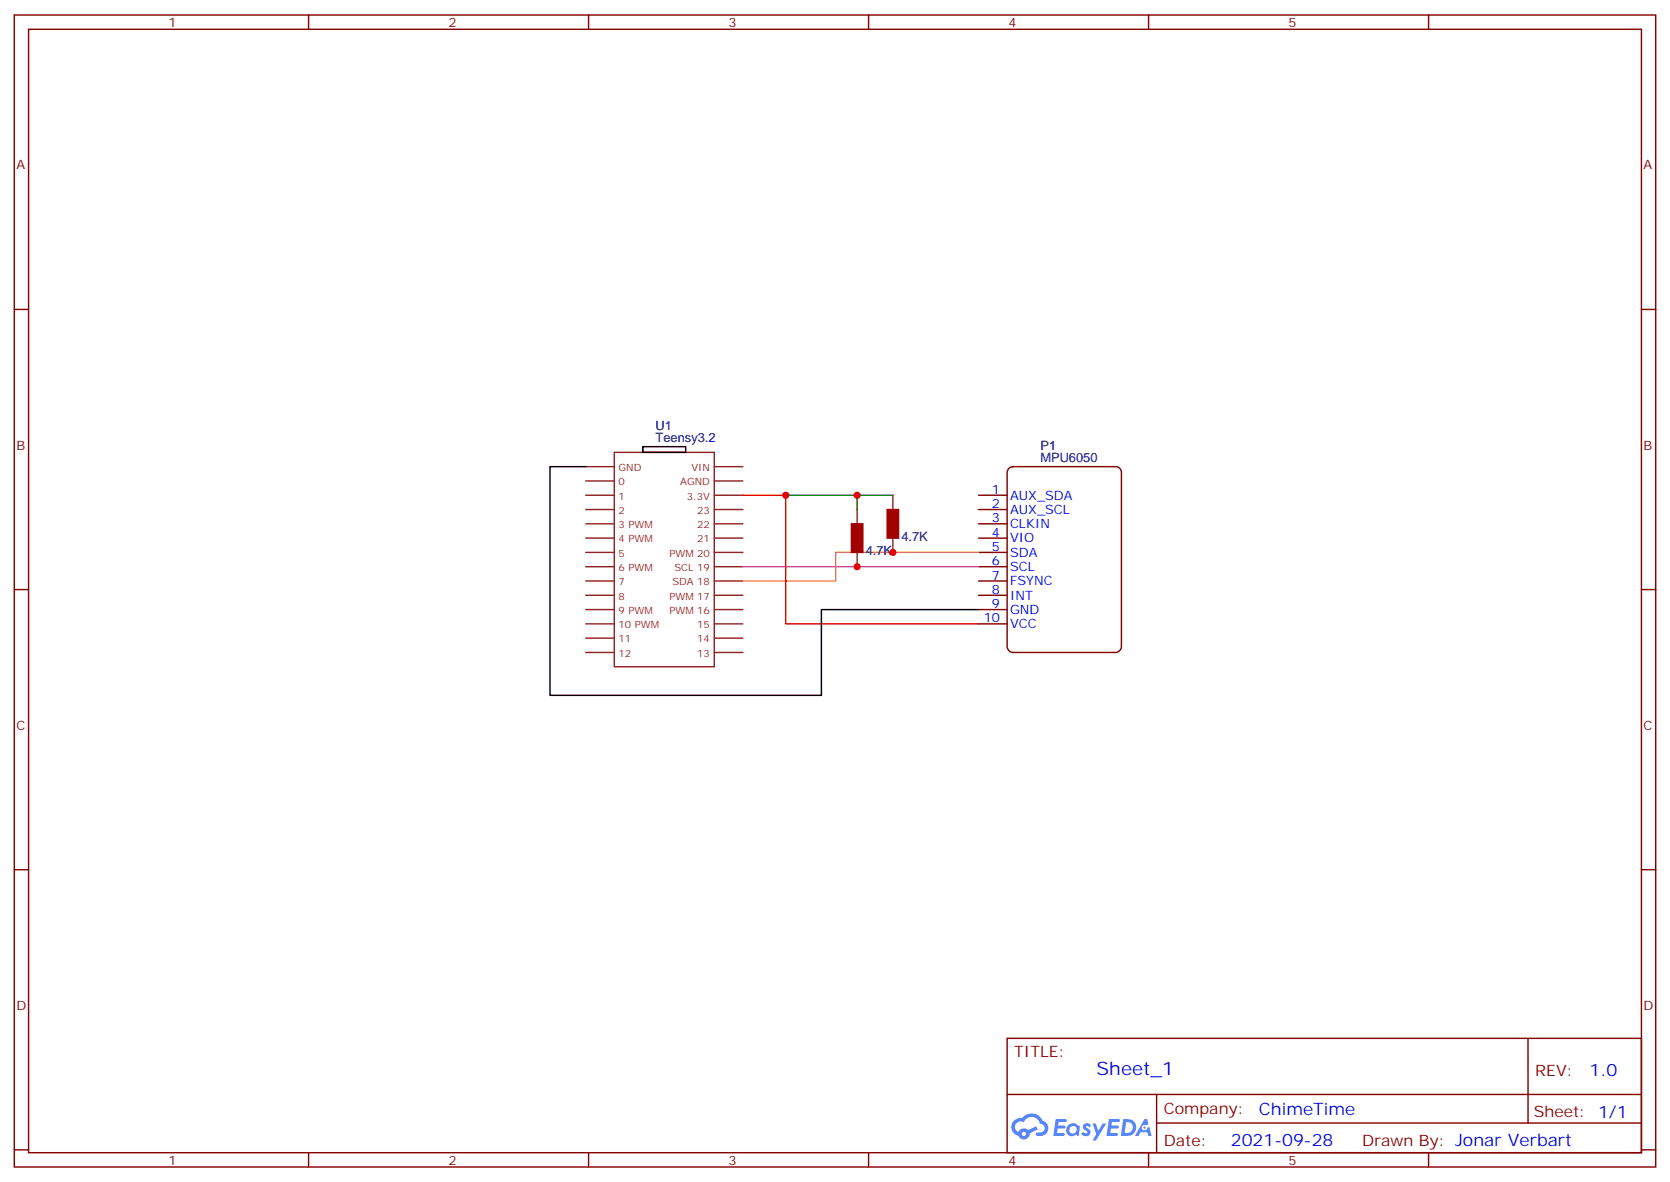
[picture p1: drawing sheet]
<svg xmlns="http://www.w3.org/2000/svg" width="412mm" height="292mm" viewBox="0 0 412 292" stroke-linecap="round" stroke-linejoin="round" font-family="sans-serif">
<g fill="none" stroke="#870000" stroke-width=".35">
<path d="M3.5 3.7h405.4v284.3h-405.4zM7.1 7.2h398.2v277.3h-398.2zM76.2 3.7v3.5M145.3 3.7v3.5M214.5 3.7v3.5M283.6 3.7v3.5M352.8 3.7v3.5M3.5 76.4h3.6M405.3 76.4h3.6M3.5 145.5h3.6M405.3 145.5h3.6M3.5 214.7h3.6"/>
<path d="M405.3 214.7h3.6M248.7 256.3h156.6v28.2h-156.6zM377.3 256.3v20.9M248.7 270.1h156.5M285.6 277.2h119.6M285.6 270.1v14.2M3.5 283.8h3.6M76.2 284.5v3.5M145.3 284.5v3.5M214.5 284.5v3.5M283.6 284.5v3.5M352.8 284.5v3.5"/>
<path d="M405.3 283.8h3.6"/>
</g>
<g fill="#5487ff">
<path d="M267.7 277.5a1.22 1.22 0 0 1 1.7 .2l-.4 .6a.47 .47 0 0 0-.3-.4 .47 .47 0 0 0-.5 .2v.1a1.3 1.3 0 0 1 1 1.7 1.39 1.39 0 0 1-2.2 0l.5-.6 .7 .5a.29 .29 0 0 0 .3-.3 .29 .29 0 0 0-.2-.3 1.04 1.04 0 0 1-.6-1.7z"/>
<path d="M260.7 276.2h2.4a.37 .37 0 0 1 .3 .4 .37 .37 0 0 1-.3 .4h-1.7l-.1 .8h1.5l.3 .4-.3 .4h-1.6l-.2 1.1 1.6-.1a.36 .36 0 0 1 .3 .4 .36 .36 0 0 1-.3 .4h-2.5z"/>
<path d="M273.8 276.2h2.4a.37 .37 0 0 1 .4 .4 .37 .37 0 0 1-.4 .4h-1.6l-.2 .8h1.6l.3 .4-.4 .4-1.6-.1-.1 1.1h1.5a.36 .36 0 0 1 .4 .4 .36 .36 0 0 1-.4 .4h-2.4z"/>
<path d="M282.6 276.2h.7l.3 1.3-.6 .3a.69 .69 0 0 0-1 .3 .69 .69 0 0 0 .4 .9 .69 .69 0 0 0 .9-.6l.5-.2 .6 2.2h-.8l-.2-.9h-1.8l-.5 .9h-.8z"/>
<path d="M269.8 277.3h.8l.6 1.8 1.1-1.8h.9l-2.6 4.2h-.8l.9-1.5z"/>
<path d="M277.4 276.2l-.6 4.2h1.3a2.11 2.11 0 0 0 2.5-2.1 2.11 2.11 0 0 0-2.5-2.1zM278.1 277a1.39 1.39 0 0 1 1.7 1.4 1.39 1.39 0 0 1-1.8 1.2h-.3z"/>
<path d="M263.7 277.8a1.47 1.47 0 0 0-.1 2.1 1.47 1.47 0 0 0 2.1 .1l.7 .4 .3-2.3-.2-.3h-.4a1.49 1.49 0 0 0-2.4 0zM264.4 278.2a.92 .92 0 0 1 1.5 .5 .92 .92 0 0 1-1.3 1.1 .9 .9 0 0 1-.2-1.6z"/>
<path d="M250.4 276.6a2.18 2.18 0 0 0 1.1 3.7 1.44 1.44 0 0 0 1.6 .9 1.44 1.44 0 0 0 1.2-1.4l2-1.1-.5-.7-1.9 1a1.47 1.47 0 0 0-2.4 .4 1.39 1.39 0 0 1-.7-1.9 1.39 1.39 0 0 1 2-.5 2.12 2.12 0 0 1 2.2-1.3 2.12 2.12 0 0 1 1.9 1.7 1.07 1.07 0 0 1 1.1 1 1.07 1.07 0 0 1-1 1.1h-.7a.43 .43 0 0 0-.5 .4 .43 .43 0 0 0 .4 .5 1.98 1.98 0 0 0 2.5-1.2 1.98 1.98 0 0 0-1.2-2.6 2.98 2.98 0 0 0-5.1-.6l-1.1 .1zM252.3 279.9a.55 .55 0 0 1 1.1 0 .55 .55 0 0 1-1.1 0z"/>
<circle cx="282.6" cy="278.3" r=".26"/>
</g>
<g fill="none" stroke="#8c2424" stroke-width=".35">
<path d="M144.6 118.7h7.1M144.6 115.2h7.1M151.7 111.7h24.7v52.9h-24.7zM176.4 118.7h7M176.4 115.2h7M144.6 139.9h7.1M144.6 136.3h7.1M144.6 132.8h7.1M144.6 129.3h7.1M144.6 125.8h7.1M144.6 122.2h7.1M176.4 139.9h7"/>
<path d="M176.4 136.3h7M176.4 132.8h7M176.4 129.3h7M176.4 125.8h7M176.4 122.2h7M144.6 157.5h7.1M144.6 154h7.1M144.6 150.5h7.1M144.6 146.9h7.1M144.6 143.4h7.1M176.4 157.5h7M176.4 154h7"/>
<path d="M176.4 150.5h7M176.4 146.9h7M176.4 143.4h7M144.6 161h7.1M176.4 161h7"/>
</g>
<path d="M158.7 110.2h10.6v1.5h-10.6z" fill="none" stroke="#000" stroke-width=".35"/>
<path d="M249 115.8l1.1-.6h25.4a1.41 1.41 0 0 1 1.4 1.4v43a1.51 1.51 0 0 1-1.4 1.4h-25.4a1.51 1.51 0 0 1-1.4-1.4v-43z" fill="#fff" stroke="#800000" stroke-width=".35"/>
<path d="M241.7 122.2h7M241.7 125.8h7M241.7 129.3h7M241.7 132.8h7M241.7 136.3h7M241.7 139.9h7M241.7 143.4h7M241.7 146.9h7M241.7 150.5h7M241.7 154h7" fill="none" stroke="#870000" stroke-width=".35"/>
<path d="M183.4 139.9h58.3" fill="none" stroke="#f3c" stroke-width=".35"/>
<path d="M241.7 136.3h-35.3v7.1h-23" fill="none" stroke="#f90" stroke-width=".35"/>
<path d="M183.4 122.2h10.6v31.8h47.7" fill="none" stroke="#f00" stroke-width=".35"/>
<path d="M144.6 115.2h-8.8v56.4h67v-21.1h38.9" fill="none" stroke="#000" stroke-width=".35"/>
<path d="M211.7 125.8v3.5M211.7 136.3v3.6M220.5 122.2v3.6M220.5 132.8v3.5" fill="none" stroke="#8c2424" stroke-width=".35"/>
<g fill="#a10000" stroke="#a10000" stroke-width=".35">
<path d="M219.1 125.8h2.8v7h-2.8z"/>
<path d="M210.3 129.3h2.8v7h-2.8z"/>
</g>
<path d="M194 122.2h17.7M220.5 122.2h-8.8v3.6" fill="none" stroke="#008700" stroke-width=".35"/>
<g fill="#c00">
<circle cx="220.5" cy="136.3" r=".88"/>
<circle cx="211.7" cy="139.9" r=".88"/>
<circle cx="194" cy="122.2" r=".88"/>
<circle cx="211.7" cy="122.2" r=".88"/>
</g>
<text font-size="4.6" fill="#00f" x="270.8" y="265.3">Sheet_1</text>
<g font-size="4.2" fill="#00f">
<text x="392.5" y="265.6">1.0</text>
<text x="310.9" y="275.1">ChimeTime</text>
<text x="304" y="282.9">2021-09-28</text>
</g>
<g font-size="3.9" fill="#800">
<text x="250.5" y="260.9">TITLE:</text>
<text x="379.1" y="265.6">REV:</text>
<text x="287.4" y="275.1">Company:</text>
<text x="378.7" y="275.7">Sheet: 1/1</text>
<text x="287.4" y="282.8">Date:</text>
<text x="336.4" y="282.8">Drawn By: Jonar Verbart</text>
</g>
<g font-size="3.2" fill="#800">
<text x="41.6" y="6.7">1</text>
<text x="110.8" y="6.7">2</text>
<text x="179.9" y="6.7">3</text>
<text x="249.1" y="6.7">4</text>
<text x="318.2" y="6.7">5</text>
<text x="4.1" y="41.8">A</text>
<text x="405.9" y="41.8">A</text>
<text x="4.1" y="110.9">B</text>
<text x="405.9" y="110.9">B</text>
<text x="4.1" y="180.1">C</text>
<text x="405.9" y="180.1">C</text>
<text x="4.1" y="249.2">D</text>
<text x="405.9" y="249.2">D</text>
<text x="41.6" y="287.5">1</text>
<text x="110.8" y="287.5">2</text>
<text x="179.9" y="287.5">3</text>
<text x="249.1" y="287.5">4</text>
<text x="318.2" y="287.5">5</text>
</g>
<g font-size="3.2" fill="#000080">
<text x="161.9" y="106.2">U1</text>
<text x="161.9" y="109.2">Teensy3.2</text>
<text x="256.9" y="110.9">P1</text>
<text x="256.9" y="114.1">MPU6050</text>
<text x="213.8" y="137.1">4.7K</text>
<text x="222.6" y="133.5">4.7K</text>
</g>
<g font-size="3.2" fill="#00f">
<text x="244.9" y="121.9">1</text>
<text x="244.9" y="125.4">2</text>
<text x="249.4" y="123.3">AUX_SDA</text>
<text x="244.9" y="128.9">3</text>
<text x="249.4" y="126.8">AUX_SCL</text>
<text x="249.4" y="130.3">CLKIN</text>
<text x="244.9" y="132.5">4</text>
<text x="244.9" y="136">5</text>
<text x="249.4" y="133.9">VIO</text>
<text x="249.4" y="137.4">SDA</text>
<text x="244.9" y="139.5">6</text>
<text x="244.9" y="143.1">7</text>
<text x="249.4" y="140.9">SCL</text>
<text x="244.9" y="146.6">8</text>
<text x="249.4" y="144.5">FSYNC</text>
<text x="249.4" y="148">INT</text>
<text x="242.9" y="153.6">10</text>
<text x="244.9" y="150.1">9</text>
<text x="249.4" y="151.5">GND</text>
<text x="249.4" y="155">VCC</text>
</g>
<g font-size="2.5" fill="#8d2323">
<text x="152.7" y="116.2">GND</text>
<text x="152.8" y="119.8">0</text>
<text x="168" y="119.8">AGND</text>
<text x="170.8" y="116.2">VIN</text>
<text x="152.8" y="123.3">1</text>
<text x="169.6" y="123.3">3.3V</text>
<text x="152.8" y="130.4">3 PWM</text>
<text x="152.8" y="126.8">2</text>
<text x="172.2" y="126.8">23</text>
<text x="172.2" y="130.4">22</text>
<text x="152.8" y="137.4">5</text>
<text x="152.8" y="133.9">4 PWM</text>
<text x="165.3" y="137.4">PWM 20</text>
<text x="172.2" y="133.9">21</text>
<text x="152.8" y="140.9">6 PWM</text>
<text x="166.5" y="140.9">SCL 19</text>
<text x="152.8" y="148">8</text>
<text x="152.8" y="144.5">7</text>
<text x="165.3" y="148">PWM 17</text>
<text x="166.1" y="144.5">SDA 18</text>
<text x="152.8" y="155">10 PWM</text>
<text x="152.8" y="151.5">9 PWM</text>
<text x="165.3" y="151.5">PWM 16</text>
<text x="172.2" y="155">15</text>
<text x="152.8" y="158.6">11</text>
<text x="172.2" y="158.6">14</text>
<text x="152.8" y="162.1">12</text>
<text x="172.2" y="162.1">13</text>
</g>
</svg>
